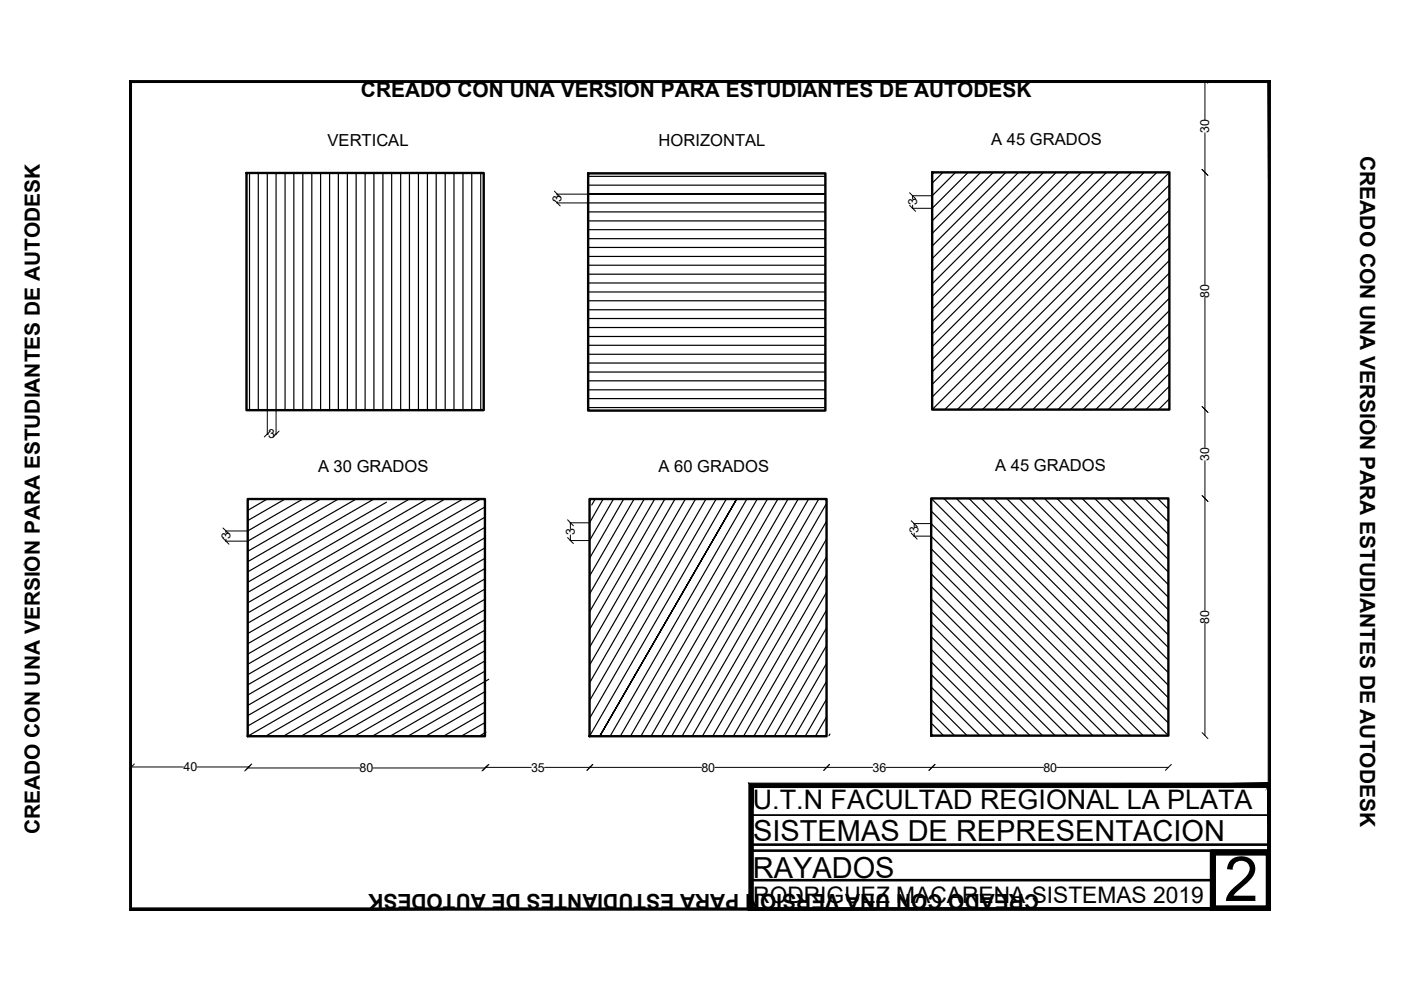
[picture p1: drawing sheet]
<svg xmlns="http://www.w3.org/2000/svg" width="297mm" height="210mm" viewBox="0 0 297 210" stroke-linecap="round" stroke-linejoin="round" font-family="sans-serif">
<!-- layer: Rayados -->
<g fill="none" stroke="#000" stroke-width=".25">
<path d="M52.9 36.7v50.3M54.8 36.7v50.3M56.7 36.7v50.3M58.5 36.7v50.3M60.4 36.7v50.3M62.3 36.7v50.3M64.2 36.7v50.3M66.1 36.7v50.3M68 36.7v50.3M69.9 36.7v50.3M71.7 36.7v50.3M73.6 36.7v50.3"/>
<path d="M75.5 36.7v50.3M77.4 36.7v50.3M79.3 36.7v50.3M81.2 36.7v50.3M83 36.7v50.3M84.9 36.7v50.3M86.8 36.7v50.3M88.7 36.7v50.3M90.6 36.7v50.3M92.5 36.7v50.3M94.4 36.7v50.3M96.3 36.7v50.3"/>
<path d="M98.2 36.7v50.3M100 36.7v50.3M101.9 36.7v50.3M124.7 39.3h50.3M124.7 37.4h50.3M199.9 36.5l-2.3 2.3M202.6 36.5l-5 5M205.3 36.5l-7.7 7.7M207.9 36.5l-10.3 10.3M210.6 36.5l-13 13M213.3 36.5l-15.7 15.7M215.9 36.5l-18.3 18.3"/>
<path d="M218.5 36.6l-20.9 20.9M221.3 36.5l-23.7 23.7M223.9 36.5l-26.3 26.3M226.6 36.5l-29 29M229.3 36.5l-31.7 31.7M231.9 36.5l-34.3 34.3M234.6 36.5l-37 37M237.3 36.5l-39.7 39.7M239.9 36.5l-42.3 42.3M242.6 36.5l-45 45M245.3 36.5l-47.7 47.7M247.9 36.5l-50.3 50.3"/>
<path d="M247.9 39.2l-47.6 47.6M124.7 41.2h50.3zM124.7 43h50.3M124.7 44.9h50.3M124.7 46.8h50.3M124.7 48.7h50.3M124.7 50.6h50.3M124.7 52.5h50.3M124.7 54.4h50.3M124.7 56.2h50.3M124.7 58.1h50.3M247.9 57.9l-28.9 28.9"/>
<path d="M247.9 55.2l-31.6 31.6M247.9 52.5l-34.3 34.3M247.9 49.9l-36.9 36.9M247.9 47.2l-39.6 39.6M247.9 44.5l-42.3 42.3M247.9 41.9l-44.9 44.9M124.7 61.9h50.3M124.7 60h50.3M124.7 78.9h50.3M124.7 77h50.3M124.7 75.1h50.3M124.7 73.2h50.3"/>
<path d="M124.7 71.3h50.3M124.7 69.4h50.3M124.7 67.5h50.3M124.7 65.7h50.3M124.7 63.8h50.3M247.8 65.9l-20.8 20.9M247.9 79.2l-7.6 7.6M247.9 76.6l-10.3 10.2M247.9 73.9l-12.9 12.9M247.9 71.2l-15.6 15.6M247.9 68.6l-18.3 18.2M247.9 63.2l-23.6 23.6"/>
<path d="M247.9 60.6l-26.3 26.2M124.7 86.4h50.3M124.7 84.5h50.3M124.7 82.6h50.3M124.7 80.7h50.3M247.9 84.6l-2.3 2.2M247.9 81.9l-4.9 4.9M56.7 105.8l-4.2 2.4M60.4 105.8l-7.9 4.6M64.2 105.8l-11.7 6.8M68 105.8l-15.5 8.9M71.7 105.8l-19.2 11.1"/>
<path d="M75.5 105.8l-23 13.3M79.3 105.8l-26.8 15.5M81.9 106.5l-29.4 17M86.8 105.8l-34.3 19.8M90.6 105.8l-38.1 22M94.3 105.8l-41.8 24.2M98.2 105.8l-45.7 26.3M101.9 105.8l-49.4 28.5M102.8 107.5l-50.3 29M102.8 109.7l-50.3 29M102.8 111.8l-50.3 29.1M102.8 114l-50.3 29.1"/>
<path d="M102.8 116.2l-50.3 29M102.8 118.4l-50.3 29M126.2 105.8l-.7 1.3M127.9 105.8l-2.9 5M130.1 105.8l-5.1 8.8M132.2 105.8l-7.2 12.6M134.4 105.8l-9.4 16.3M136.6 105.8l-11.6 20.2M138.7 106l-13.7 23.7M141 105.8l-16 27.7M143.1 105.8l-18.1 31.5M145.3 105.8l-20.3 35.2"/>
<path d="M147.5 105.8l-22.5 39M149.7 105.8l-24.7 42.8M151.8 105.8l-26.8 46.5M154 105.8l-29 50.3M156.2 105.8l-29 50.3M158.4 105.8l-29 50.3M160.6 105.8l-29.1 50.3M162.7 105.8l-29 50.3M164.9 105.8l-29 50.3M167.1 105.8l-29.1 50.3M169.2 105.8l-29 50.3M171.4 105.8l-29 50.3"/>
<path d="M173.6 105.8l-29 50.3M175.2 118l-21.9 38.1M175.2 114.3l-24.1 41.8M175.2 110.5l-26.3 45.6M175.2 106.7l-28.4 49.4M197.4 105.7l50.3 50.3M197.4 119l37 37M197.4 116.3l39.7 39.7M197.4 113.7l42.3 42.3M197.4 111l45 45M197.4 108.3l47.7 47.7M200.1 105.7l47.6 47.6"/>
<path d="M202.8 105.7l44.9 44.9M205.4 105.7l42.3 42.3M208.1 105.7l39.6 39.6M210.8 105.7l36.9 36.9M213.4 105.7l34.3 34.3M216.1 105.7l31.6 31.6M218.8 105.7l28.9 28.9M221.4 105.7l26.3 26.3M224.1 105.7l23.6 23.6M226.8 105.7l20.9 20.9M229.4 105.7l18.3 18.3M232.1 105.7l15.6 15.6"/>
<path d="M234.8 105.7l12.9 12.9M237.4 105.7l10.3 10.3M240.1 105.7l7.6 7.6M242.8 105.7l4.9 4.9M245.4 105.7l2.3 2.3M102.8 127.1l-50.3 29M102.8 120.5l-50.3 29.1M102.8 122.7l-50.3 29M102.8 124.9l-50.3 29M102.8 138l-31.4 18.1M102.8 135.8l-35.2 20.3M102.8 133.6l-39 22.5"/>
<path d="M102.8 131.4l-42.7 24.7M102.8 129.3l-46.5 26.8M175.2 136.9l-11 19.2M175.2 133.1l-13.2 23M175.2 129.3l-15.4 26.8M175.2 125.6l-17.6 30.5M175.2 121.8l-19.7 34.3M197.4 137.7l18.3 18.3M197.4 135l21 21M197.4 132.3l23.7 23.7M197.4 129.7l26.3 26.3M197.4 127l29 29"/>
<path d="M197.4 124.3l31.7 31.7M197.4 121.7l34.3 34.3M102.7 142.4l-23.8 13.7M102.8 153.2l-5 2.9M102.8 151l-8.8 5.1M102.8 148.9l-12.6 7.2M102.8 146.7l-16.3 9.4M102.8 140.1l-27.6 16M103 155.3l-1.2 .7M103.6 144l-20.9 12.1M175.2 152l-2.3 4.1M175.2 148.2l-4.5 7.9"/>
<path d="M175.2 144.5l-6.7 11.6M175.2 140.6l-8.8 15.5M176 155.6l-.2 .4M197.4 151l5 5M197.4 148.4l7.6 7.6M197.4 145.7l10.3 10.3M197.4 143l13 13M197.4 140.3l15.6 15.7M197.7 153.6l2.2 2.2M253.8 180.4h.1"/>
</g>
<!-- layer: 0 -->
<g fill="#000" stroke="#000" stroke-width=".21">
<path d="M256.8 181.2l.9 10.9v-10.9zM256.8 181.2l.9 10.9h-.9z"/>
<path d="M256.8 180.4l12.4 .8v-.8zM256.8 180.4l12.4 .8h-12.4z"/>
<path d="M268.5 181.2l.7 10.9v-10.9zM268.5 181.2l.7 10.9h-.7z"/>
<path d="M256.8 192.1l12.4 .8v-.8zM256.8 192.1l12.4 .8h-12.4z"/>
</g>
<!-- layer: Marcos y rotulo -->
<g fill="#000" stroke="#000" stroke-width=".21">
<path d="M27.4 17l.5 .5 241.5-.5zM27.9 17.5l241.5-.5-.5 .5zM268.9 17.5l.5 175.5v-176zM268.9 17.5l.5 175.5-.5-.5zM27.4 193h242l-.5-.5zM27.4 193l.5-.5h241zM27.4 17v176l.5-.5zM27.4 17l.5 .5v175z"/>
<path d="M158.8 166l.9 1 109.7-1zM159.7 167l109.7-1-.6 1zM269.4 166l-.6 1 .6-.6z"/>
<path d="M268.8 167l.6 26v-26.6zM268.8 167l.6 26-.6-.5zM268.8 192.5l.6 .5z"/>
<path d="M159.2 193h110.1l-.5-.5zM159.2 193l.5-.5h109.1zM158.8 193h.4l.5-.5zM159.7 167v25.5l-.9 .5zM158.8 166v27l.9-26z"/>
</g>
<path d="M159.2 172.8v-6.3v6.3M159.2 172.8v4.2M159.2 172.8v6.3h110M269.3 172.8l-.1-6.3v10.6M159.2 180.4v4.1M159.2 186.6h97.6M256.8 180.4h12.6v12.5h-12.6zM269.2 180.4h-110v-1.3v13.8" fill="none" stroke="#000" stroke-width=".55"/>
<path d="M159.2 172.8h110.1" fill="none" stroke="#000" stroke-width=".38"/>
<!-- layer: 0 -->
<path d="M257.7 181.2h10.8v10.9h-10.8z" fill="none" stroke="#000" stroke-width=".25"/>
<!-- layer: cuadrados -->
<path d="M52.3 36.7h50.3v50.3h-50.3zM124.7 36.8h50.3v50.3h-50.3zM197.6 36.5h50.3v50.3h-50.3zM52.5 105.8h50.3v50.3h-50.3zM125 105.8h50.2v50.3h-50.2zM197.4 105.7h50.3v50.3h-50.3z" fill="none" stroke="#000" stroke-width=".51"/>
<!-- layer: Cota -->
<g fill="none" stroke="#000" stroke-width=".21">
<path d="M255.5 17v8.4M255.5 28.2v32.1M118.1 41.2h6.6M118.1 43h6.6M118.1 41.2v.2M118.1 42.8v.2M193.4 41.5h4.2M193.4 44.2h4.2M193.5 41.5v.6M193.5 43.5v.7M255.5 63.1v31.7M56.7 87v5.1"/>
<path d="M56.7 92h.2M58.3 92h.2M58.5 87v5.1M255.5 97.7v31.7M47.8 112.6h4.7M47.8 114.7h4.7M47.9 112.6v.4M47.9 114.3v.4M120.8 114.6h4.2M120.8 110.8h4.2M120.9 110.8v1.3M120.9 113.4v1.2"/>
<path d="M193.7 111h3.7M193.7 113.7h3.7M193.8 111v.7M193.8 113v.7M255.5 132.2v23.8M27.8 162.5v.2M27.8 162.6h11M41.8 162.6h11M52.5 162.8h23.8M52.8 162.5v.2M79.1 162.8h23.7M103 162.6v.2"/>
<path d="M103 162.7h9.6M115.5 162.7h33.2M125.1 162.6v.2M151.6 162.7h33.4M187.8 162.7h33.5M224.1 162.7h23.6"/>
</g>
<!-- layer: 0 -->
<g fill="none" stroke="#000" stroke-width=".21">
<path d="M255.5 17l.6 .6M254.8 35.9l1.3 1.3M254.9 35.9l1.2 1.3M117.5 40.5l1.3 1.3M117.5 42.4l1.3 1.3M192.9 40.9l1.2 1.2M192.9 43.5l1.2 1.3M57.3 91.4l-1.3 1.2M59.2 91.4l-1.3 1.2M254.9 86.2l1.2 1.2M47.3 111.9l1.2 1.3M47.3 114.1l1.2 1.3"/>
<path d="M120.3 114l1.3 1.2M120.3 110.2l1.3 1.3M193.2 110.4l1.3 1.2M193.2 113l1.3 1.3M254.9 105.1l1.2 1.2M254.9 155.3l1.2 1.3M28.5 162l-1.1 1.1M53.2 162.2l-1.3 1.3M53.4 162l-1.3 1.3M103.4 162.2l-1.2 1.3M103.7 162.1l-1.3 1.2M125.7 162.1l-1.3 1.2"/>
<path d="M175.9 162.1l-1.2 1.2M198.2 162.1l-1.2 1.2M248.4 162.1l-1.3 1.2"/>
</g>
<text font-size="13.2" x="259.5" y="191">2</text>
<g font-size="6.1">
<text x="159.7" y="178.3">SISTEMAS DE REPRESENTACION</text>
<text x="159.6" y="186.2">RAYADOS</text>
</g>
<text font-size="5.7" x="159.6" y="171.5">U.T.N FACULTAD REGIONAL LA PLATA</text>
<text font-size="4.8" x="159.7" y="191.4">RODRIGUEZ MACARENA SISTEMAS 2019</text>
<g font-size="4.4">
<text x="76.5" y="20.5">CREADO CON UNA VERSIÓN PARA ESTUDIANTES DE AUTODESK</text>
<text x="288.4" y="33.1" transform="rotate(90 288.4 33.1)">CREADO CON UNA VERSIÓN PARA ESTUDIANTES DE AUTODESK</text>
<text x="8.4" y="176.9" transform="rotate(-90 8.4 176.9)">CREADO CON UNA VERSIÓN PARA ESTUDIANTES DE AUTODESK</text>
<text x="220.3" y="189.5" transform="rotate(-180 220.3 189.5)">CREADO CON UNA VERSIÓN PARA ESTUDIANTES DE AUTODESK</text>
</g>
<g font-size="3.5">
<text x="69.5" y="30.9">VERTICAL</text>
<text x="139.6" y="30.9">HORIZONTAL</text>
<text x="210.2" y="30.7">A 45 GRADOS</text>
<text x="67.4" y="100.1">A 30 GRADOS</text>
<text x="139.6" y="100.1">A 60 GRADOS</text>
<text x="211" y="99.9">A 45 GRADOS</text>
</g>
<g font-size="2.6">
<text x="256.4" y="28.3" transform="rotate(-90 256.4 28.3)">30</text>
<text x="119.1" y="42.8" transform="rotate(-90 119.1 42.8)">3</text>
<text x="194.4" y="43.5" transform="rotate(-90 194.4 43.5)">3</text>
<text x="256.4" y="63.1" transform="rotate(-90 256.4 63.1)">80</text>
<text x="56.9" y="92.9">3</text>
<text x="256.4" y="97.7" transform="rotate(-90 256.4 97.7)">30</text>
<text x="121.9" y="113.5" transform="rotate(-90 121.9 113.5)">3</text>
<text x="194.8" y="113.1" transform="rotate(-90 194.8 113.1)">3</text>
<text x="48.8" y="114.4" transform="rotate(-90 48.8 114.4)">3</text>
<text x="256.4" y="132.3" transform="rotate(-90 256.4 132.3)">80</text>
<text x="38.9" y="163.5">40</text>
<text x="76.2" y="163.8">80</text>
<text x="112.6" y="163.6">35</text>
<text x="148.7" y="163.6">80</text>
<text x="185" y="163.6">36</text>
<text x="221.2" y="163.6">80</text>
</g>
</svg>
